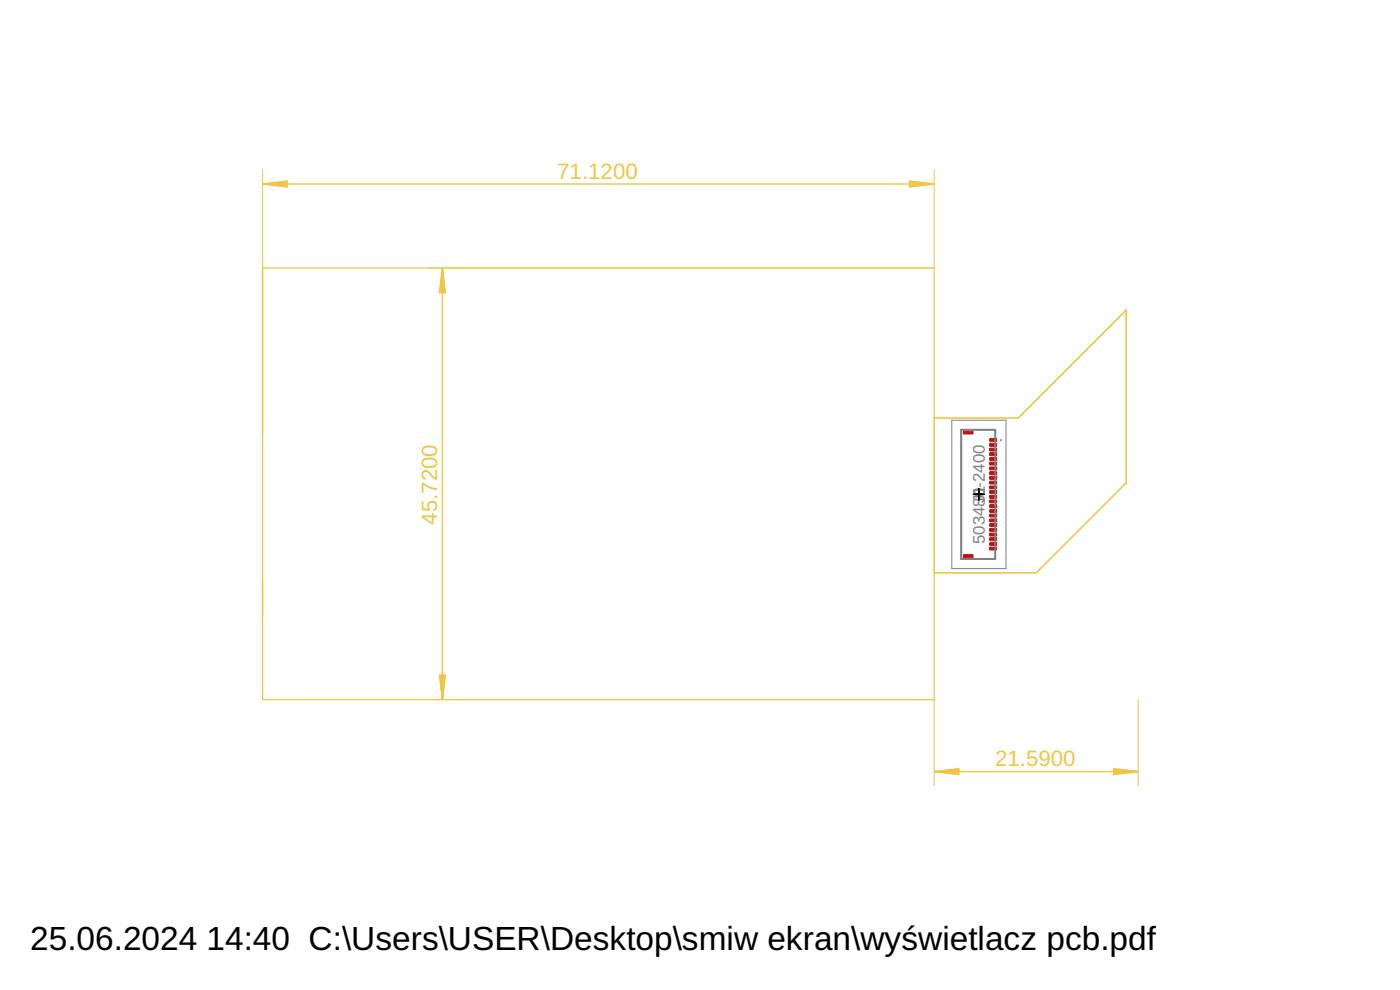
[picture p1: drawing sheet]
<svg xmlns="http://www.w3.org/2000/svg" width="148mm" height="105mm" viewBox="0 0 148 105" stroke-linecap="round" stroke-linejoin="round" font-family="sans-serif">
<path d="M103 52.3h1.2M103.6 51.7v1.2" fill="none" stroke="#000" stroke-width=".11"/>
<g fill="#c90d0c" stroke="#c90d0c" stroke-width=".11">
<path d="M104.8 46.4h.7v.3h-.7z"/>
<path d="M104.8 46.9h.7v.3h-.7z"/>
<path d="M104.8 47.4h.7v.3h-.7z"/>
<path d="M104.8 47.9h.7v.3h-.7z"/>
<path d="M104.8 48.4h.7v.3h-.7z"/>
<path d="M104.8 48.9h.7v.3h-.7z"/>
<path d="M104.8 49.4h.7v.3h-.7z"/>
<path d="M104.8 49.9h.7v.3h-.7z"/>
<path d="M104.8 50.4h.7v.3h-.7z"/>
<path d="M104.8 50.9h.7v.3h-.7z"/>
<path d="M104.8 51.4h.7v.3h-.7z"/>
<path d="M104.8 51.9h.7v.3h-.7z"/>
<path d="M104.8 52.4h.7v.3h-.7z"/>
<path d="M104.8 52.9h.7v.3h-.7z"/>
<path d="M104.8 53.4h.7v.3h-.7z"/>
<path d="M104.8 53.9h.7v.3h-.7z"/>
<path d="M104.8 54.4h.7v.3h-.7z"/>
<path d="M104.8 54.9h.7v.3h-.7z"/>
<path d="M104.8 55.4h.7v.3h-.7z"/>
<path d="M104.8 55.9h.7v.3h-.7z"/>
<path d="M104.8 56.4h.7v.3h-.7z"/>
<path d="M104.8 56.9h.7v.3h-.7z"/>
<path d="M104.8 57.4h.7v.3h-.7z"/>
<path d="M104.8 57.9h.7v.3h-.7z"/>
<path d="M102 45.6h1v.3h-1z"/>
<path d="M102 58.7h1v.3h-1z"/>
</g>
<path d="M100.7 44.5h5.8v15.7h-5.8zM105.3 45.8v-.3h-3.6v13.7h3.6v-.4M105.9 46.6h.1z" fill="none" stroke="#808080" stroke-width=".11"/>
<path d="M101.7 45.5h3.6v13.7h-3.6z" fill="none" stroke="#808080" stroke-width=".21"/>
<path d="M27.8 28.4v17.7M98.9 44.2h8.9l11.4-11.4v18.4h-.1l-9.4 9.4h-10.8zM27.8 61.4v3.8" fill="none" stroke="#eec643" stroke-width=".17"/>
<path d="M27.8 28.4h71.1v15.8M27.8 46.1v15.3M98.9 60.6v13.4h-71.1v-8.8" fill="none" stroke="#eec643" stroke-width=".13"/>
<path d="M27.8 18v10.4M98.9 18v10.4h-53.6M45.3 74h53.6v9.2M120.5 74v9.2" fill="none" stroke="#eec643" stroke-width=".11"/>
<g fill="none" stroke="#eec643" stroke-width=".15">
<path d="M27.9 19.5h70.9M27.9 19.5l2.5-.3v.6zM27.9 19.5l2.5 .1M27.9 19.5l2.5 .2M30.4 19.3l-2.5 .2M30.4 19.2l-2.5 .3M96.3 19.2l2.5 .3-2.5 .3zM96.3 19.3l2.5 .2M96.3 19.2l2.5 .3M98.8 19.5l-2.5 .1M98.8 19.5l-2.5 .2M46.8 28.4v45.6"/>
<path d="M46.8 28.4l.3 2.6h-.6zM46.8 28.4l-.1 2.6M46.8 28.4l.1 2.6M46.8 28.4l-.2 2.6M46.8 28.4l.3 2.6M46.5 71.5h.6l-.3 2.5zM46.6 71.5l.2 2.5M46.7 71.5l.1 2.5M46.9 71.5l-.1 2.5M47.1 71.5l-.3 2.5M98.9 81.7h21.5M98.9 81.7l2.6-.4v.7z"/>
<path d="M98.9 81.7l2.6 .1M98.9 81.7l2.6 .2M101.5 81.5l-2.6 .2M101.5 81.4l-2.6 .3M117.9 81.3l2.5 .4-2.5 .3zM117.9 81.5l2.5 .2M117.9 81.4l2.5 .3M120.4 81.7l-2.5 .1M120.4 81.7l-2.5 .2"/>
</g>
<g font-size="3.5">
<text x="3.2" y="100.6">25.06.2024</text>
<text x="21.9" y="100.6">14:40 C:\Users\USER\Desktop\smiw ekran\wyświetlacz pcb.pdf</text>
</g>
<g font-size="2.3" fill="#eec643">
<text x="59" y="18.9">71.1200</text>
<text x="46.3" y="55.6" transform="rotate(-90 46.3 55.6)">45.7200</text>
<text x="105.3" y="81.1">21.5900</text>
</g>
<text font-size="1.8" fill="#808080" x="104.2" y="57.6" transform="rotate(-90 104.2 57.6)">50348J01-2400</text>
</svg>
